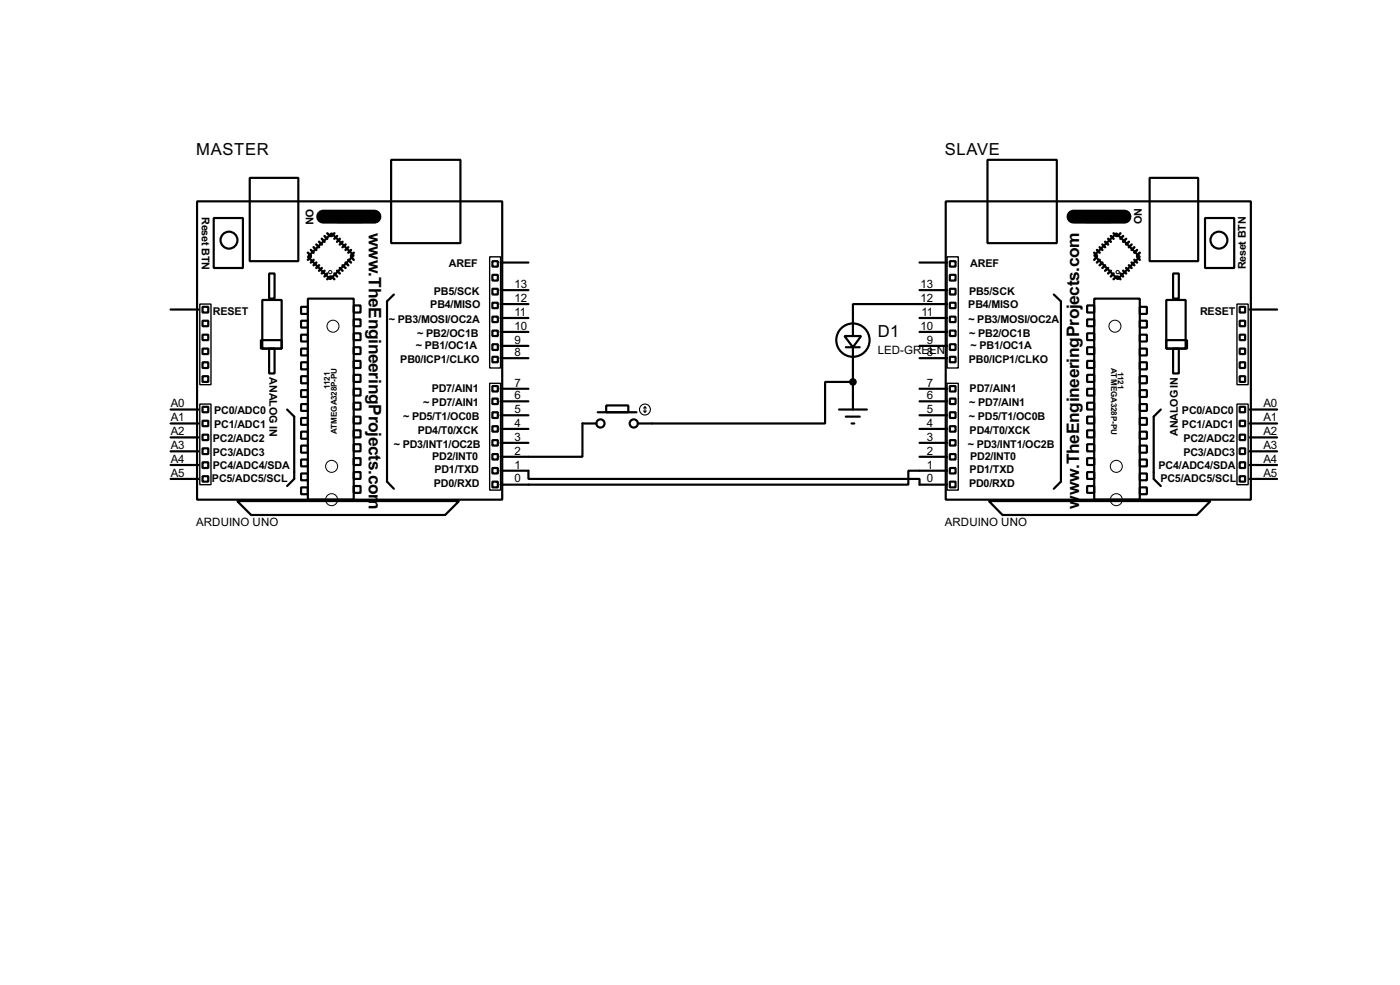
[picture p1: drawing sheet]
<svg xmlns="http://www.w3.org/2000/svg" width="256mm" height="180mm" viewBox="0 0 256 180" stroke-linecap="round" stroke-linejoin="round" font-family="sans-serif">
<g fill="none" stroke="#000" stroke-width=".4">
<path d="M36.1 36.9h55.9v54.6h-55.9zM39.2 39.9h5.3v9.2h-5.3zM45.8 32.6h8.9v15.2h-8.9zM61.8 38.7h4.5v2h-4.5zM71.7 29.3h12.7v15.2h-12.7zM173.3 36.9h55.9v54.6h-55.9zM180.9 29.3h12.7v15.2h-12.7zM198.9 38.7h4.6v2h-4.6zM210.6 32.6h8.9v15.2h-8.9zM220.8 39.9h5.3v9.2h-5.3zM31.3 56.7h5.1M37.1 58.7h1.1v1h-1.1z"/>
<path d="M37.1 56.2h1.1v1h-1.1zM48.1 54.9h3.5v8.9h-3.5zM49.3 50.1h1v4.6h-1zM55.2 56.2h1.2v1.3h-1.2zM55.2 58.7h1.2v1.3h-1.2zM56.4 54.7h8.4v36.8h-8.4zM56.4 47l4.4-4.3 4 4.1-4.3 4.3zM64.8 55.9h1.3v1.3h-1.3zM64.8 58.5h1.3v1.2h-1.3zM72.2 53.9l-1.3 1.3v33l1.3 1.3M90.2 47.8h1v1h-1zM90.2 52.9h1v1h-1z"/>
<path d="M90.2 55.4h1v1h-1zM90.2 58h1v1h-1zM90.2 50.3h1v1.1h-1zM91.7 58.2h5.1M91.7 55.7h5.1M91.7 53.1h5.1M91.7 48.1h5.1M168.5 58.2h5M168.5 53.1h5M168.5 48.1h5M173.5 55.7h-17.2v5.8M174 47.8h1.1v1h-1.1z"/>
<path d="M174 52.9h1.1v1h-1.1zM174 55.4h1.1v1h-1.1zM174 58h1.1v1h-1.1zM174 50.3h1.1v1.1h-1.1zM193.1 53.9l1.3 1.3v33l-1.3 1.3M199.2 55.9h1.3v1.3h-1.3zM199.2 58.5h1.3v1.2h-1.3zM200.5 54.7h8.3v36.8h-8.3zM200.5 46.8l4-4.1 4.3 4.3-4 4.1zM208.8 56.2h1.3v1.3h-1.3zM208.8 58.7h1.3v1.3h-1.3zM213.7 54.9h3.5v8.9h-3.5z"/>
<path d="M214.9 50.1h1.1v4.6h-1.1zM227.1 58.7h1v1h-1zM227.1 56.2h1v1h-1zM228.9 56.7h5.1M31.3 77.5h5.1M31.3 75h5.1M37.1 63.8h1.1v1h-1.1zM37.1 68.9h1.1v1h-1.1zM37.1 66.3h1.1v1.1h-1.1zM37.1 61.3h1.1v1h-1.1zM37.1 74.5h1.1v1h-1.1zM37.1 77h1.1v1h-1.1z"/>
<path d="M37.1 79.6h1.1v1h-1.1zM47.8 62.3h3.8v1.5h-3.8zM49.3 63.8h1v4.6h-1zM52.6 75l1.3 1.3v11.4l-1.3 1.3M55.2 61.3h1.2v1.2h-1.2zM55.2 63.8h1.2v1.3h-1.2zM55.2 66.3h1.2v1.3h-1.2zM55.2 68.9h1.2v1.3h-1.2zM55.2 71.4h1.2v1.3h-1.2zM55.2 74h1.2v1.2h-1.2zM55.2 76.5h1.2v1.3h-1.2zM55.2 79h1.2v1.3h-1.2z"/>
<path d="M64.8 61h1.3v1.3h-1.3zM64.8 63.6h1.3v1.2h-1.3zM64.8 66.1h1.3v1.3h-1.3zM64.8 68.6h1.3v1.3h-1.3zM64.8 71.2h1.3v1.2h-1.3zM64.8 73.7h1.3v1.3h-1.3zM64.8 76.3h1.3v1.2h-1.3zM64.8 78.8h1.3v1.3h-1.3zM90.2 60.5h1v1h-1zM90.2 63h1v1.1h-1zM90.2 65.3h1v1h-1zM90.2 70.7h1v1h-1z"/>
<path d="M90.2 73h1v1h-1zM90.2 75.5h1v1h-1zM90.2 78h1v1h-1zM91.7 78.5h5.1M91.7 76h5.1M91.7 73.5h5.1M91.7 71.2h5.1M91.7 65.6h5.1M91.7 63.3h5.1M91.7 60.8h5.1M109.3 77.5h-2.6v6.1h-15M109.5 75.5h7.1"/>
<path d="M111.1 74.2h4v1.3h-4zM153.7 75h5.1M154.7 61.5h3.1l-1.5 2.1zM155 63.6h2.5M155 76.3h2.5M156 77.5h.5M156.3 69.9h-5.1v7.6h-34.3M156.3 63.6v11.4M168.5 78.5h5M168.5 76h5M168.5 73.5h5M168.5 71.2h5"/>
<path d="M168.5 65.6h5M168.5 63.3h5M168.5 60.8h5M174 60.5h1.1v1h-1.1zM174 63h1.1v1.1h-1.1zM174 65.3h1.1v1h-1.1zM174 70.7h1.1v1h-1.1zM174 73h1.1v1h-1.1zM174 75.5h1.1v1h-1.1zM174 78h1.1v1h-1.1zM199.2 61h1.3v1.3h-1.3zM199.2 63.6h1.3v1.2h-1.3z"/>
<path d="M199.2 66.1h1.3v1.3h-1.3zM199.2 68.6h1.3v1.3h-1.3zM199.2 71.2h1.3v1.2h-1.3zM199.2 73.7h1.3v1.3h-1.3zM199.2 76.3h1.3v1.2h-1.3zM199.2 78.8h1.3v1.3h-1.3zM208.8 61.3h1.3v1.2h-1.3zM208.8 63.8h1.3v1.3h-1.3zM208.8 66.3h1.3v1.3h-1.3zM208.8 68.9h1.3v1.3h-1.3zM208.8 71.4h1.3v1.3h-1.3zM208.8 74h1.3v1.2h-1.3z"/>
<path d="M208.8 76.5h1.3v1.3h-1.3zM208.8 79h1.3v1.3h-1.3zM212.7 75l-1.3 1.3v11.4l1.3 1.3M213.7 62.3h3.8v1.5h-3.8zM214.9 63.8h1.1v4.6h-1.1zM227.1 63.8h1v1h-1zM227.1 68.9h1v1h-1zM227.1 66.3h1v1.1h-1zM227.1 61.3h1v1h-1zM227.1 74.5h1v1h-1zM227.1 77h1v1h-1zM227.1 79.6h1v1h-1z"/>
<path d="M228.9 77.5h5.1M228.9 75h5.1M31.3 87.7h5.1M31.3 85.1h5.1M31.3 82.6h5.1M31.3 80.1h5.1M37.1 82.1h1.1v1h-1.1zM37.1 84.6h1.1v1.1h-1.1zM37.1 87.2h1.1v1h-1.1zM43.5 91.7h40.6l-2.5 2.6h-35.6zM55.2 81.6h1.2v1.3h-1.2zM55.2 84.1h1.2v1.3h-1.2z"/>
<path d="M55.2 86.7h1.2v1.2h-1.2zM55.2 89.2h1.2v1.3h-1.2zM64.8 81.3h1.3v1.3h-1.3zM64.8 83.9h1.3v1.2h-1.3zM64.8 86.4h1.3v1.3h-1.3zM64.8 89h1.3v1.2h-1.3zM90.2 80.6h1v1h-1zM90.2 83.1h1v1h-1zM90.2 85.7h1v1h-1zM90.2 88.2h1v1h-1zM91.7 86.2h5.1v1.5h71.7v1h5M91.7 81.1h5.1"/>
<path d="M168.5 83.6h5M168.5 81.1h5M173.5 86.2h-7.1v2.5h-74.7M174 80.6h1.1v1h-1.1zM174 83.1h1.1v1h-1.1zM174 85.7h1.1v1h-1.1zM174 88.2h1.1v1h-1.1zM181.2 91.7h40.6l-2.5 2.6h-35.6zM199.2 81.3h1.3v1.3h-1.3zM199.2 83.9h1.3v1.2h-1.3zM199.2 86.4h1.3v1.3h-1.3zM199.2 89h1.3v1.2h-1.3z"/>
<path d="M208.8 81.6h1.3v1.3h-1.3zM208.8 84.1h1.3v1.3h-1.3zM208.8 86.7h1.3v1.2h-1.3zM208.8 89.2h1.3v1.3h-1.3zM227.1 82.1h1v1h-1zM227.1 84.6h1v1.1h-1zM227.1 87.2h1v1h-1zM228.9 87.7h5.1M228.9 85.1h5.1M228.9 82.6h5.1M228.9 80.1h5.1"/>
<circle cx="41.9" cy="44" r="1.55"/>
<circle cx="223.3" cy="44" r="1.55"/>
<circle cx="110" cy="77.5" r=".75"/>
<circle cx="116.1" cy="77.5" r=".75"/>
<circle cx="156.2" cy="62.3" r="3.1"/>
</g>
<path d="M59.2 39.7h9.4M196.7 39.7h9.3" fill="none" stroke="#000" stroke-width="2.6"/>
<g fill="none" stroke="#000" stroke-width=".45">
<path d="M56.4 46.3l.6 .5M57 45.8l.5 .5M57 47l-.6 .6M57.5 45.3l.5 .5M57.5 47.6l-.5 .5M58 44.8l.5 .5M58 48.1l-.5 .5M58.5 44.3l.5 .5M58.5 48.6l-.5 .5M59 43.7l.5 .6M59 49.1l-.5 .5M59.5 43.2l.5 .5"/>
<path d="M59.5 49.6l-.5 .5M60 42.7l.5 .5M60 50.1l-.5 .5M60.5 50.6l-.5 .5M60.8 50.6l.5 .5M61.3 50.1l.5 .5M61.3 42.7l-.5 .5M61.8 49.6l.5 .5M61.8 43.2l-.5 .5M62.3 49.1l.5 .5M62.3 43.7l-.5 .6M62.8 48.6l.5 .5"/>
<path d="M62.8 44.3l-.5 .5M63.3 48.1l.5 .5M63.3 44.8l-.5 .5M63.8 47.6l.5 .5M63.8 45.3l-.5 .5M64.3 47l.5 .6M64.3 45.8l-.5 .5M64.8 46.3l-.5 .5M200.5 46.3l.5 .5M201 47l-.5 .6M201 45.8l.5 .5M201.5 47.6l-.5 .5"/>
<path d="M201.5 45.3l.5 .5M202 48.1l-.5 .5M202 44.8l.5 .5M202.5 48.6l-.5 .5M202.5 44.3l.5 .5M203 49.1l-.5 .5M203 43.7l.5 .6M203.5 49.6l-.5 .5M203.5 43.2l.5 .5M204 50.1l-.5 .5M204 42.7l.5 .5M204.5 50.6l-.5 .5"/>
<path d="M204.8 50.6l.5 .5M205.3 42.7l-.5 .5M205.3 50.1l.5 .5M205.8 43.2l-.5 .5M205.8 49.6l.5 .5M206.3 43.7l-.5 .6M206.3 49.1l.5 .5M206.8 44.3l-.5 .5M206.8 48.6l.5 .5M207.3 44.8l-.5 .5M207.3 48.1l.5 .5M207.8 45.3l-.5 .5"/>
<path d="M207.8 47.6l.5 .5M208.3 45.8l-.5 .5M208.3 47l.5 .6M208.8 46.3l-.5 .5"/>
</g>
<g fill="none" stroke="#000" stroke-width=".18">
<circle cx="60.5" cy="49.8" r=".3"/>
<circle cx="61" cy="59.7" r="1.1"/>
<circle cx="204.2" cy="59.7" r="1.1"/>
<circle cx="204.7" cy="49.8" r=".3"/>
<circle cx="60.7" cy="85.4" r="1.1"/>
<circle cx="60.7" cy="91.5" r="1.1"/>
<circle cx="204.5" cy="85.4" r="1.1"/>
<circle cx="204.5" cy="91.5" r="1.1"/>
</g>
<path d="M36.6 55.7h2.1v14.7h-2.1zM89.7 47h2v20.4h-2zM173.5 47h2.1v20.4h-2.1zM226.6 55.7h2.1v14.7h-2.1zM36.6 74h2.1v14.7h-2.1zM89.7 70.2h2v19.5h-2zM173.5 70.2h2.1v19.5h-2.1zM226.6 74h2.1v14.7h-2.1z" fill="none" stroke="#000" stroke-width=".25"/>
<g fill="none" stroke="#000" stroke-width=".2">
<path d="M117.9 75.2l.3 .3M118.2 74.5v1M118.2 74.5l-.3 .2M118.2 74.5l.2 .2M118.4 75.2l-.2 .3"/>
<circle cx="118.1" cy="75" r="1"/>
</g>
<circle cx="156.2" cy="69.9" r=".5" fill="#000" stroke="#000" stroke-width=".4"/>
<g font-size="3.6">
<text x="67.6" y="42.6" transform="rotate(90 67.6 42.6)">w</text>
<text x="67.6" y="49.8" transform="rotate(90 67.6 49.8)">.TheEngineeringProjects.com</text>
<text x="197.7" y="85.9" transform="rotate(-90 197.7 85.9)">.TheEngineeringProjects.com</text>
<text x="197.7" y="93.1" transform="rotate(-90 197.7 93.1)">w</text>
</g>
<g font-size="3.4">
<text x="36" y="28.5">MASTER</text>
<text x="173.1" y="28.5">SLAVE</text>
<text x="160.8" y="61.7">D1</text>
</g>
<g font-size="2.4">
<text x="94.3" y="52.7">13</text>
<text x="168.7" y="52.7">13</text>
<text x="94.3" y="57.8">11</text>
<text x="94.3" y="55.3">12</text>
<text x="168.7" y="55.3">12</text>
<text x="168.8" y="57.8">11</text>
<text x="94.3" y="65.2">8</text>
<text x="94.3" y="62.9">9</text>
<text x="94.3" y="60.3">10</text>
<text x="160.8" y="64.7">LED-GRE8EN</text>
<text x="168.7" y="60.3">10</text>
<text x="169.8" y="62.9">9</text>
<text x="94.3" y="70.8">7</text>
<text x="169.8" y="70.8">7</text>
<text x="31.3" y="77.1">A1</text>
<text x="31.3" y="74.6">A0</text>
<text x="94.3" y="75.6">5</text>
<text x="94.3" y="73">6</text>
<text x="169.8" y="75.6">5</text>
<text x="169.8" y="73">6</text>
<text x="231.4" y="77.1">A1</text>
<text x="231.4" y="74.6">A0</text>
<text x="31.3" y="82.2">A3</text>
<text x="31.3" y="79.7">A2</text>
<text x="94.3" y="83.2">2</text>
<text x="94.3" y="80.7">3</text>
<text x="94.3" y="78.1">4</text>
<text x="169.8" y="83.2">2</text>
<text x="169.8" y="80.7">3</text>
<text x="169.8" y="78.1">4</text>
<text x="231.4" y="82.2">A3</text>
<text x="231.4" y="79.7">A2</text>
<text x="31.3" y="87.3">A5</text>
<text x="31.3" y="84.7">A4</text>
<text x="94.3" y="88.3">0</text>
<text x="94.3" y="85.7">1</text>
<text x="169.8" y="88.3">0</text>
<text x="169.8" y="85.7">1</text>
<text x="231.4" y="87.3">A5</text>
<text x="231.4" y="84.7">A4</text>
<text x="35.9" y="96.4">ARDUINO UNO</text>
<text x="173.1" y="96.4">ARDUINO UNO</text>
</g>
<g font-size="2.2">
<text x="37" y="39.7" transform="rotate(90 37 39.7)">Reset BTN</text>
<text x="56" y="38.2" transform="rotate(90 56 38.2)">ON</text>
<text x="209.2" y="41.1" transform="rotate(-90 209.2 41.1)">ON</text>
<text x="79.5" y="54">PB5/SCK</text>
<text x="82.2" y="49">AREF</text>
<text x="177.5" y="54">PB5/SCK</text>
<text x="177.7" y="49">AREF</text>
<text x="228.2" y="49.3" transform="rotate(-90 228.2 49.3)">Reset BTN</text>
<text x="39" y="57.6">RESET</text>
<text x="71.3" y="59.1">~ PB3/MOSI/OC2A</text>
<text x="78.8" y="56.3">PB4/MISO</text>
<text x="177.4" y="56.3">PB4/MISO</text>
<text x="177.4" y="59.1">~ PB3/MOSI/OC2A</text>
<text x="219.8" y="57.6">RESET</text>
<text x="76.2" y="64">~ PB1/OC1A</text>
<text x="76.5" y="61.7">~ PB2/OC1B</text>
<text x="177.6" y="61.7">~ PB2/OC1B</text>
<text x="177.8" y="64">~ PB1/OC1A</text>
<text x="49.4" y="69.1" transform="rotate(90 49.4 69.1)">ANALOG IN</text>
<text x="73.3" y="66.5">PB0/ICP1/CLKO</text>
<text x="79.1" y="71.8">PD7/AIN1</text>
<text x="177.5" y="66.5">PB0/ICP1/CLKO</text>
<text x="177.6" y="71.8">PD7/AIN1</text>
<text x="39.2" y="75.8">PC0/ADC0</text>
<text x="73.9" y="76.9">~ PD5/T1/OC0B</text>
<text x="77.5" y="74.4">~ PD7/AIN1</text>
<text x="177.5" y="76.9">~ PD5/T1/OC0B</text>
<text x="177.6" y="74.4">~ PD7/AIN1</text>
<text x="216.5" y="75.8">PC0/ADC0</text>
<text x="39" y="83.5">PC3/ADC3</text>
<text x="39" y="81">PC2/ADC2</text>
<text x="39.2" y="78.4">PC1/ADC1</text>
<text x="72.2" y="82">~ PD3/INT1/OC2B</text>
<text x="76.5" y="79.4">PD4/T0/XCK</text>
<text x="177.3" y="82">~ PD3/INT1/OC2B</text>
<text x="177.6" y="79.4">PD4/T0/XCK</text>
<text x="215.8" y="79.8" transform="rotate(-90 215.8 79.8)">ANALOG IN</text>
<text x="216.5" y="78.4">PC1/ADC1</text>
<text x="216.8" y="83.5">PC3/ADC3</text>
<text x="216.8" y="81">PC2/ADC2</text>
<text x="38.8" y="88.3">PC5/ADC5/SCL</text>
<text x="39" y="85.7">PC4/ADC4/SDA</text>
<text x="79.2" y="84.3">PD2/INT0</text>
<text x="79.5" y="89.1">PD0/RXD</text>
<text x="79.6" y="86.6">PD1/TXD</text>
<text x="177.5" y="89.1">PD0/RXD</text>
<text x="177.6" y="86.6">PD1/TXD</text>
<text x="177.7" y="84.3">PD2/INT0</text>
<text x="212.2" y="85.7">PC4/ADC4/SDA</text>
<text x="212.6" y="88.3">PC5/ADC5/SCL</text>
</g>
<g font-size="1.7">
<text x="60.4" y="71.2" transform="rotate(-90 60.4 71.2)">1121</text>
<text x="203.6" y="67.4" transform="rotate(90 203.6 67.4)">ATMEGA328P-PU</text>
<text x="204.8" y="68.1" transform="rotate(90 204.8 68.1)">1121</text>
<text x="61.7" y="79.5" transform="rotate(-90 61.7 79.5)">ATMEGA328P-PU</text>
</g>
</svg>
